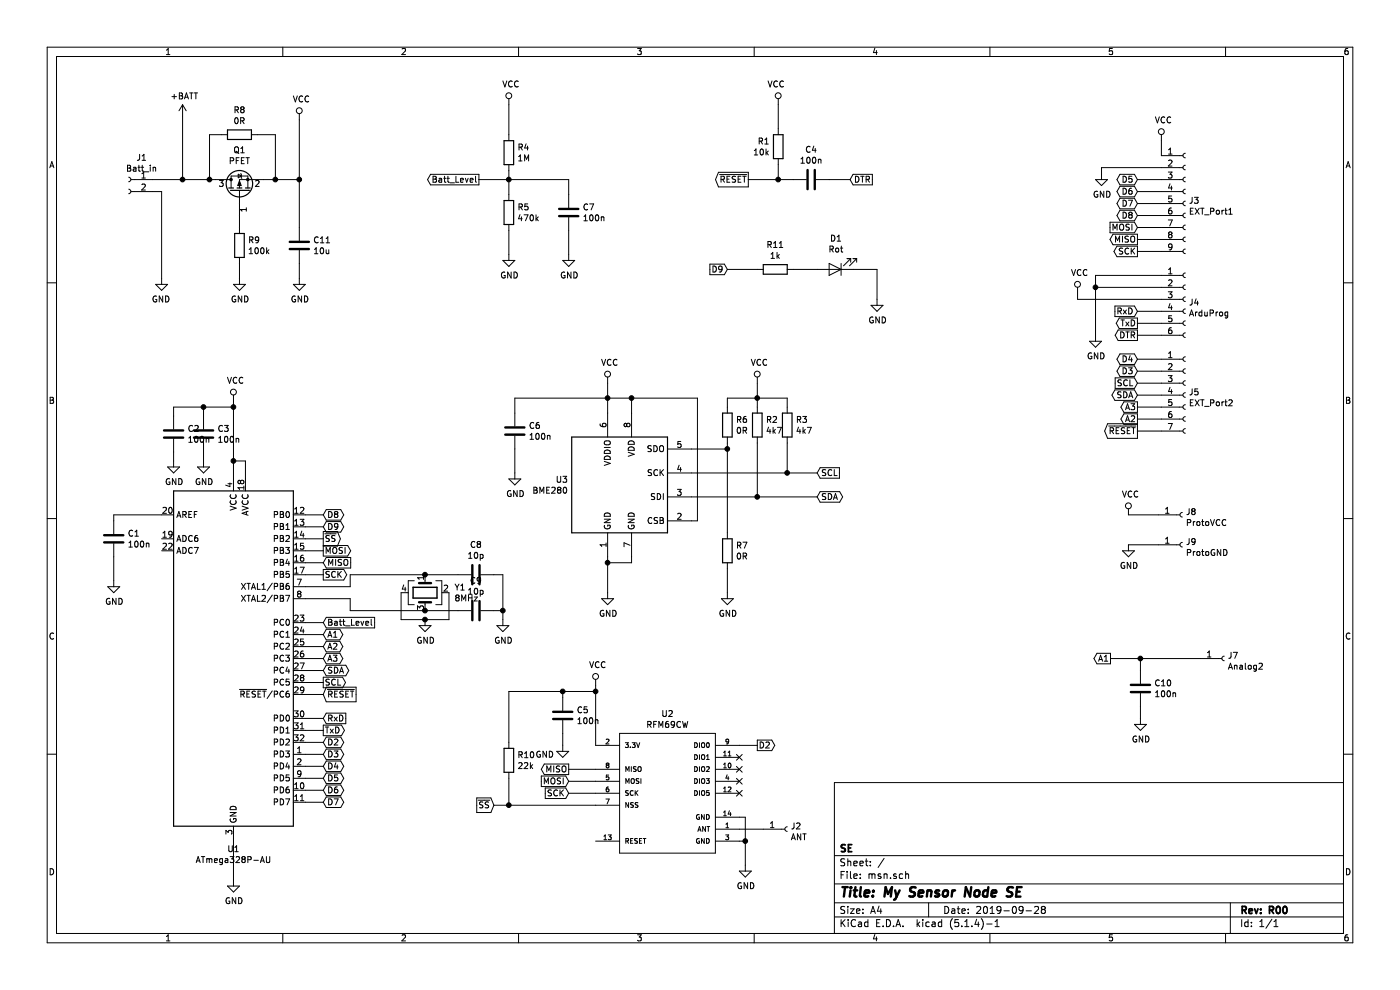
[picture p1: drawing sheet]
EESchema Schematic File Version 4
LIBS:msn-cache
EELAYER 30 0
EELAYER END
$Descr A4 11693 8268
encoding utf-8
Sheet 1 1
Title "My Sensor Node SE"
Date "2019-09-28"
Rev "R00"
Comp "SE"
Comment1 ""
Comment2 ""
Comment3 ""
Comment4 ""
$EndDescr
$Comp
L MCU_Microchip_ATmega:ATmega328P-AU U1
U 1 1
P 1950 5500
F 0 "U1" H 1950 3911 50  0000 C CNN
F 1 "ATmega328P-AU" H 1950 3820 50  0000 C CNN
F 2 "Package_QFP:LQFP-32_7x7mm_P0.8mm" H 1950 5500 50  0001 C CIN
F 3 "http://ww1.microchip.com/downloads/en/DeviceDoc/ATmega328_P%20AVR%20MCU%20with%20picoPower%20Technology%20Data%20Sheet%2040001984A.pdf" H 1950 5500 50  0001 C CNN
	1    1950 5500
	1    0    0    -1  
$EndComp
$Comp
L Sensor:BME280 U3
U 1 1
P 5175 4050
F 0 "U3" H 4746 4096 50  0000 R CNN
F 1 "BME280" H 4746 4005 50  0000 R CNN
F 2 "Package_LGA:Bosch_LGA-8_2.5x2.5mm_P0.65mm_ClockwisePinNumbering" H 6675 3600 50  0001 C CNN
F 3 "https://ae-bst.resource.bosch.com/media/_tech/media/datasheets/BST-BME280-DS002.pdf" H 5175 3850 50  0001 C CNN
	1    5175 4050
	1    0    0    -1  
$EndComp
$Comp
L SparkFun-RF2:RFM69CW U2
U 1 1
P 5575 6625
F 0 "U2" H 5575 7290 50  0000 C CNN
F 1 "RFM69CW" H 5575 7199 50  0000 C CNN
F 2 "RFM:RFM69CW-XXXS2" H 5605 6775 20  0001 C CNN
F 3 "" H 5575 6625 50  0001 C CNN
	1    5575 6625
	1    0    0    -1  
$EndComp
$Comp
L Device:C C1
U 1 1
P 950 4500
F 0 "C1" H 1065 4546 50  0000 L CNN
F 1 "100n" H 1065 4455 50  0000 L CNN
F 2 "Capacitor_SMD:C_0805_2012Metric" H 988 4350 50  0001 C CNN
F 3 "~" H 950 4500 50  0001 C CNN
	1    950  4500
	1    0    0    -1  
$EndComp
$Comp
L Device:C C2
U 1 1
P 1450 3625
F 0 "C2" H 1565 3671 50  0000 L CNN
F 1 "100n" H 1565 3580 50  0000 L CNN
F 2 "Capacitor_SMD:C_0805_2012Metric" H 1488 3475 50  0001 C CNN
F 3 "~" H 1450 3625 50  0001 C CNN
	1    1450 3625
	1    0    0    -1  
$EndComp
$Comp
L Device:C C3
U 1 1
P 1700 3625
F 0 "C3" H 1815 3671 50  0000 L CNN
F 1 "100n" H 1815 3580 50  0000 L CNN
F 2 "Capacitor_SMD:C_0805_2012Metric" H 1738 3475 50  0001 C CNN
F 3 "~" H 1700 3625 50  0001 C CNN
	1    1700 3625
	1    0    0    -1  
$EndComp
$Comp
L Device:C C5
U 1 1
P 4700 5975
F 0 "C5" H 4815 6021 50  0000 L CNN
F 1 "100n" H 4815 5930 50  0000 L CNN
F 2 "Capacitor_SMD:C_0805_2012Metric" H 4738 5825 50  0001 C CNN
F 3 "~" H 4700 5975 50  0001 C CNN
	1    4700 5975
	1    0    0    -1  
$EndComp
$Comp
L Device:C C6
U 1 1
P 4300 3600
F 0 "C6" H 4415 3646 50  0000 L CNN
F 1 "100n" H 4415 3555 50  0000 L CNN
F 2 "Capacitor_SMD:C_0805_2012Metric" H 4338 3450 50  0001 C CNN
F 3 "~" H 4300 3600 50  0001 C CNN
	1    4300 3600
	1    0    0    -1  
$EndComp
$Comp
L Device:R R2
U 1 1
P 6325 3550
F 0 "R2" H 6395 3596 50  0000 L CNN
F 1 "4k7" H 6395 3505 50  0000 L CNN
F 2 "Resistor_SMD:R_0805_2012Metric" V 6255 3550 50  0001 C CNN
F 3 "~" H 6325 3550 50  0001 C CNN
	1    6325 3550
	1    0    0    -1  
$EndComp
$Comp
L Device:R R3
U 1 1
P 6575 3550
F 0 "R3" H 6645 3596 50  0000 L CNN
F 1 "4k7" H 6645 3505 50  0000 L CNN
F 2 "Resistor_SMD:R_0805_2012Metric" V 6505 3550 50  0001 C CNN
F 3 "~" H 6575 3550 50  0001 C CNN
	1    6575 3550
	1    0    0    -1  
$EndComp
$Comp
L Device:R R4
U 1 1
P 4250 1275
F 0 "R4" H 4320 1321 50  0000 L CNN
F 1 "1M" H 4320 1230 50  0000 L CNN
F 2 "Resistor_SMD:R_0805_2012Metric" V 4180 1275 50  0001 C CNN
F 3 "~" H 4250 1275 50  0001 C CNN
	1    4250 1275
	1    0    0    -1  
$EndComp
$Comp
L Device:R R5
U 1 1
P 4250 1775
F 0 "R5" H 4320 1821 50  0000 L CNN
F 1 "470k" H 4320 1730 50  0000 L CNN
F 2 "Resistor_SMD:R_0805_2012Metric" V 4180 1775 50  0001 C CNN
F 3 "~" H 4250 1775 50  0001 C CNN
	1    4250 1775
	1    0    0    -1  
$EndComp
$Comp
L Device:C C7
U 1 1
P 4750 1775
F 0 "C7" H 4865 1821 50  0000 L CNN
F 1 "100n" H 4865 1730 50  0000 L CNN
F 2 "Capacitor_SMD:C_0805_2012Metric" H 4788 1625 50  0001 C CNN
F 3 "~" H 4750 1775 50  0001 C CNN
	1    4750 1775
	1    0    0    -1  
$EndComp
$Comp
L power:GND #PWR012
U 1 1
P 4250 2125
F 0 "#PWR012" H 4250 1875 50  0001 C CNN
F 1 "GND" H 4255 1952 50  0000 C CNN
F 2 "" H 4250 2125 50  0001 C CNN
F 3 "" H 4250 2125 50  0001 C CNN
	1    4250 2125
	1    0    0    -1  
$EndComp
$Comp
L power:GND #PWR08
U 1 1
P 6225 7225
F 0 "#PWR08" H 6225 6975 50  0001 C CNN
F 1 "GND" H 6230 7052 50  0000 C CNN
F 2 "" H 6225 7225 50  0001 C CNN
F 3 "" H 6225 7225 50  0001 C CNN
	1    6225 7225
	1    0    0    -1  
$EndComp
$Comp
L power:GND #PWR07
U 1 1
P 5075 4950
F 0 "#PWR07" H 5075 4700 50  0001 C CNN
F 1 "GND" H 5080 4777 50  0000 C CNN
F 2 "" H 5075 4950 50  0001 C CNN
F 3 "" H 5075 4950 50  0001 C CNN
	1    5075 4950
	1    0    0    -1  
$EndComp
$Comp
L power:GND #PWR02
U 1 1
P 1950 7350
F 0 "#PWR02" H 1950 7100 50  0001 C CNN
F 1 "GND" H 1955 7177 50  0000 C CNN
F 2 "" H 1950 7350 50  0001 C CNN
F 3 "" H 1950 7350 50  0001 C CNN
	1    1950 7350
	1    0    0    -1  
$EndComp
Wire Wire Line
	4250 875  4250 1125
Wire Wire Line
	4250 1425 4250 1500
Wire Wire Line
	4250 1925 4250 2125
Wire Wire Line
	4250 1500 4750 1500
Wire Wire Line
	4750 1500 4750 1625
Connection ~ 4250 1500
Wire Wire Line
	4250 1500 4250 1625
$Comp
L power:GND #PWR015
U 1 1
P 4750 2125
F 0 "#PWR015" H 4750 1875 50  0001 C CNN
F 1 "GND" H 4755 1952 50  0000 C CNN
F 2 "" H 4750 2125 50  0001 C CNN
F 3 "" H 4750 2125 50  0001 C CNN
	1    4750 2125
	1    0    0    -1  
$EndComp
Wire Wire Line
	4750 1925 4750 2125
$Comp
L power:GND #PWR03
U 1 1
P 4700 6225
F 0 "#PWR03" H 4700 5975 50  0001 C CNN
F 1 "GND" H 4550 6150 50  0000 C CNN
F 2 "" H 4700 6225 50  0001 C CNN
F 3 "" H 4700 6225 50  0001 C CNN
	1    4700 6225
	1    0    0    -1  
$EndComp
Wire Wire Line
	4700 6125 4700 6225
Wire Wire Line
	4975 5725 4975 5775
Wire Wire Line
	4700 5775 4700 5825
Connection ~ 4975 5775
Wire Wire Line
	4975 5775 4975 6225
Wire Wire Line
	6225 7225 6225 7025
Wire Wire Line
	6225 6825 6175 6825
Wire Wire Line
	6175 7025 6225 7025
Connection ~ 6225 7025
Wire Wire Line
	6225 7025 6225 6825
Wire Wire Line
	4975 5775 4700 5775
$Comp
L power:GND #PWR04
U 1 1
P 4300 3950
F 0 "#PWR04" H 4300 3700 50  0001 C CNN
F 1 "GND" H 4305 3777 50  0000 C CNN
F 2 "" H 4300 3950 50  0001 C CNN
F 3 "" H 4300 3950 50  0001 C CNN
	1    4300 3950
	1    0    0    -1  
$EndComp
Wire Wire Line
	5075 3200 5075 3325
Wire Wire Line
	4300 3325 4300 3450
Connection ~ 5075 3325
Wire Wire Line
	5075 3325 5075 3450
Wire Wire Line
	4300 3750 4300 3950
Wire Wire Line
	5075 4950 5075 4700
Wire Wire Line
	5075 4700 5275 4700
Wire Wire Line
	5275 4700 5275 4650
Connection ~ 5075 4700
Wire Wire Line
	5075 4700 5075 4650
Wire Wire Line
	5275 3450 5275 3325
Wire Wire Line
	5275 3325 5075 3325
$Comp
L Device:R R7
U 1 1
P 6075 4600
F 0 "R7" H 6145 4646 50  0000 L CNN
F 1 "0R" H 6145 4555 50  0000 L CNN
F 2 "Resistor_SMD:R_0805_2012Metric" V 6005 4600 50  0001 C CNN
F 3 "~" H 6075 4600 50  0001 C CNN
	1    6075 4600
	1    0    0    -1  
$EndComp
$Comp
L power:GND #PWR09
U 1 1
P 6075 4950
F 0 "#PWR09" H 6075 4700 50  0001 C CNN
F 1 "GND" H 6080 4777 50  0000 C CNN
F 2 "" H 6075 4950 50  0001 C CNN
F 3 "" H 6075 4950 50  0001 C CNN
	1    6075 4950
	1    0    0    -1  
$EndComp
Wire Wire Line
	6575 3325 6575 3400
Wire Wire Line
	5775 4150 6325 4150
Wire Wire Line
	5775 3950 6575 3950
Wire Wire Line
	5775 3750 6075 3750
Wire Wire Line
	6075 3750 6075 4450
Wire Wire Line
	6075 4750 6075 4950
$Comp
L Device:R R6
U 1 1
P 6075 3550
F 0 "R6" H 6145 3596 50  0000 L CNN
F 1 "0R" H 6145 3505 50  0000 L CNN
F 2 "Resistor_SMD:R_0805_2012Metric" V 6005 3550 50  0001 C CNN
F 3 "~" H 6075 3550 50  0001 C CNN
	1    6075 3550
	1    0    0    -1  
$EndComp
Wire Wire Line
	6325 3200 6325 3325
Wire Wire Line
	6075 3400 6075 3325
Wire Wire Line
	6075 3325 6325 3325
Connection ~ 6325 3325
Wire Wire Line
	6325 3325 6325 3400
Wire Wire Line
	6325 3325 6575 3325
Wire Wire Line
	6325 3700 6325 4150
Wire Wire Line
	6575 3700 6575 3950
Wire Wire Line
	6075 3750 6075 3700
Connection ~ 6075 3750
Wire Wire Line
	5775 4350 5825 4350
Wire Wire Line
	5825 4350 5825 3325
Wire Wire Line
	5825 3325 5275 3325
Connection ~ 5275 3325
Wire Wire Line
	4300 3325 5075 3325
$Comp
L power:GND #PWR018
U 1 1
P 1700 3850
F 0 "#PWR018" H 1700 3600 50  0001 C CNN
F 1 "GND" H 1705 3677 50  0000 C CNN
F 2 "" H 1700 3850 50  0001 C CNN
F 3 "" H 1700 3850 50  0001 C CNN
	1    1700 3850
	1    0    0    -1  
$EndComp
Wire Wire Line
	1950 3350 1950 3400
Wire Wire Line
	1950 3400 1700 3400
Wire Wire Line
	1700 3400 1700 3475
Connection ~ 1950 3400
Wire Wire Line
	1950 3400 1950 3850
Wire Wire Line
	1700 3400 1450 3400
Wire Wire Line
	1450 3400 1450 3475
Connection ~ 1700 3400
Wire Wire Line
	1950 3850 2050 3850
Wire Wire Line
	2050 3850 2050 4000
Connection ~ 1950 3850
Wire Wire Line
	1950 3850 1950 4000
Wire Wire Line
	1700 3775 1700 3850
$Comp
L power:GND #PWR017
U 1 1
P 1450 3850
F 0 "#PWR017" H 1450 3600 50  0001 C CNN
F 1 "GND" H 1455 3677 50  0000 C CNN
F 2 "" H 1450 3850 50  0001 C CNN
F 3 "" H 1450 3850 50  0001 C CNN
	1    1450 3850
	1    0    0    -1  
$EndComp
Wire Wire Line
	1450 3775 1450 3850
$Comp
L power:GND #PWR016
U 1 1
P 950 4850
F 0 "#PWR016" H 950 4600 50  0001 C CNN
F 1 "GND" H 955 4677 50  0000 C CNN
F 2 "" H 950 4850 50  0001 C CNN
F 3 "" H 950 4850 50  0001 C CNN
	1    950  4850
	1    0    0    -1  
$EndComp
Wire Wire Line
	1350 4300 950  4300
Wire Wire Line
	950  4300 950  4350
Wire Wire Line
	950  4650 950  4850
Wire Wire Line
	1950 7000 1950 7350
Text GLabel 2700 5800 2    50   Input ~ 0
~RESET
Wire Wire Line
	2550 5800 2700 5800
Text GLabel 4000 1500 0    50   Output ~ 0
Batt_Level
Wire Wire Line
	4000 1500 4250 1500
Text GLabel 6825 3950 2    50   Input ~ 0
SCL
Text GLabel 6825 4150 2    50   BiDi ~ 0
SDA
Wire Wire Line
	6575 3950 6825 3950
Connection ~ 6575 3950
Wire Wire Line
	6325 4150 6825 4150
Connection ~ 6325 4150
$Comp
L Transistor_FET:IRLML6402 Q1
U 1 1
P 2000 1600
F 0 "Q1" V 2343 1600 50  0000 C CNN
F 1 "PFET" V 2252 1600 50  0000 C CNN
F 2 "Package_TO_SOT_SMD:SOT-23" H 2200 1525 50  0001 L CIN
F 3 "https://www.infineon.com/dgdl/irlml6402pbf.pdf?fileId=5546d462533600a401535668d5c2263c" H 2000 1600 50  0001 L CNN
	1    2000 1600
	0    -1   -1   0   
$EndComp
$Comp
L Device:R R8
U 1 1
P 2000 1125
F 0 "R8" V 1793 1125 50  0000 C CNN
F 1 "0R" V 1884 1125 50  0000 C CNN
F 2 "Resistor_SMD:R_0805_2012Metric" V 1930 1125 50  0001 C CNN
F 3 "~" H 2000 1125 50  0001 C CNN
	1    2000 1125
	0    1    1    0   
$EndComp
$Comp
L Device:R R9
U 1 1
P 2000 2050
F 0 "R9" H 2070 2096 50  0000 L CNN
F 1 "100k" H 2070 2005 50  0000 L CNN
F 2 "Resistor_SMD:R_0805_2012Metric" V 1930 2050 50  0001 C CNN
F 3 "~" H 2000 2050 50  0001 C CNN
	1    2000 2050
	1    0    0    -1  
$EndComp
$Comp
L power:+BATT #PWR01
U 1 1
P 1525 975
F 0 "#PWR01" H 1525 825 50  0001 C CNN
F 1 "+BATT" H 1540 1148 50  0000 C CNN
F 2 "" H 1525 975 50  0001 C CNN
F 3 "" H 1525 975 50  0001 C CNN
	1    1525 975 
	1    0    0    -1  
$EndComp
$Comp
L power:GND #PWR05
U 1 1
P 2000 2325
F 0 "#PWR05" H 2000 2075 50  0001 C CNN
F 1 "GND" H 2005 2152 50  0000 C CNN
F 2 "" H 2000 2325 50  0001 C CNN
F 3 "" H 2000 2325 50  0001 C CNN
	1    2000 2325
	1    0    0    -1  
$EndComp
$Comp
L power:VCC #PWR010
U 1 1
P 2500 1000
F 0 "#PWR010" H 2500 850 50  0001 C CNN
F 1 "VCC" H 2517 1173 50  0000 C CNN
F 2 "" H 2500 1000 50  0001 C CNN
F 3 "" H 2500 1000 50  0001 C CNN
	1    2500 1000
	1    0    0    -1  
$EndComp
Wire Wire Line
	1525 1500 1750 1500
Wire Wire Line
	1850 1125 1750 1125
Wire Wire Line
	1750 1125 1750 1500
Connection ~ 1750 1500
Wire Wire Line
	1750 1500 1800 1500
Wire Wire Line
	2200 1500 2300 1500
Wire Wire Line
	2150 1125 2300 1125
Wire Wire Line
	2300 1125 2300 1500
Connection ~ 2300 1500
Wire Wire Line
	2300 1500 2500 1500
Wire Wire Line
	2000 1800 2000 1900
Wire Wire Line
	2000 2200 2000 2325
$Comp
L power:VCC #PWR020
U 1 1
P 4250 875
F 0 "#PWR020" H 4250 725 50  0001 C CNN
F 1 "VCC" H 4267 1048 50  0000 C CNN
F 2 "" H 4250 875 50  0001 C CNN
F 3 "" H 4250 875 50  0001 C CNN
	1    4250 875 
	1    0    0    -1  
$EndComp
$Comp
L power:VCC #PWR019
U 1 1
P 6325 3200
F 0 "#PWR019" H 6325 3050 50  0001 C CNN
F 1 "VCC" H 6342 3373 50  0000 C CNN
F 2 "" H 6325 3200 50  0001 C CNN
F 3 "" H 6325 3200 50  0001 C CNN
	1    6325 3200
	1    0    0    -1  
$EndComp
$Comp
L power:VCC #PWR013
U 1 1
P 5075 3200
F 0 "#PWR013" H 5075 3050 50  0001 C CNN
F 1 "VCC" H 5092 3373 50  0000 C CNN
F 2 "" H 5075 3200 50  0001 C CNN
F 3 "" H 5075 3200 50  0001 C CNN
	1    5075 3200
	1    0    0    -1  
$EndComp
$Comp
L power:VCC #PWR011
U 1 1
P 4975 5725
F 0 "#PWR011" H 4975 5575 50  0001 C CNN
F 1 "VCC" H 4992 5898 50  0000 C CNN
F 2 "" H 4975 5725 50  0001 C CNN
F 3 "" H 4975 5725 50  0001 C CNN
	1    4975 5725
	1    0    0    -1  
$EndComp
$Comp
L power:VCC #PWR06
U 1 1
P 1950 3350
F 0 "#PWR06" H 1950 3200 50  0001 C CNN
F 1 "VCC" H 1967 3523 50  0000 C CNN
F 2 "" H 1950 3350 50  0001 C CNN
F 3 "" H 1950 3350 50  0001 C CNN
	1    1950 3350
	1    0    0    -1  
$EndComp
Wire Wire Line
	1525 975  1525 1500
Wire Wire Line
	2500 1000 2500 1500
$Comp
L Device:C C9
U 1 1
P 3975 5100
F 0 "C9" V 3723 5100 50  0000 C CNN
F 1 "10p" V 3814 5100 50  0000 C CNN
F 2 "Capacitor_SMD:C_0805_2012Metric" H 4013 4950 50  0001 C CNN
F 3 "~" H 3975 5100 50  0001 C CNN
	1    3975 5100
	0    1    1    0   
$EndComp
$Comp
L Device:C C8
U 1 1
P 3975 4800
F 0 "C8" V 3723 4800 50  0000 C CNN
F 1 "10p" V 3814 4800 50  0000 C CNN
F 2 "Capacitor_SMD:C_0805_2012Metric" H 4013 4650 50  0001 C CNN
F 3 "~" H 3975 4800 50  0001 C CNN
	1    3975 4800
	0    1    1    0   
$EndComp
Wire Wire Line
	2550 4900 2925 4900
Wire Wire Line
	2925 4900 2925 4800
Wire Wire Line
	2550 5000 2925 5000
Wire Wire Line
	2925 5000 2925 5100
Wire Wire Line
	4125 4800 4200 4800
Wire Wire Line
	4200 4800 4200 5100
Wire Wire Line
	4200 5100 4125 5100
$Comp
L power:GND #PWR023
U 1 1
P 4200 5175
F 0 "#PWR023" H 4200 4925 50  0001 C CNN
F 1 "GND" H 4205 5002 50  0000 C CNN
F 2 "" H 4200 5175 50  0001 C CNN
F 3 "" H 4200 5175 50  0001 C CNN
	1    4200 5175
	1    0    0    -1  
$EndComp
Wire Wire Line
	4200 5175 4200 5100
Connection ~ 4200 5100
Text GLabel 2700 4500 2    50   Output ~ 0
~SS
Text GLabel 2700 4600 2    50   Output ~ 0
MOSI
Text GLabel 2700 4700 2    50   Input ~ 0
MISO
Text GLabel 2700 4800 2    50   Output ~ 0
SCK
Text GLabel 2700 6200 2    50   BiDi ~ 0
D2
Text GLabel 2700 6300 2    50   BiDi ~ 0
D3
Text GLabel 2700 6400 2    50   BiDi ~ 0
D4
Text GLabel 2700 6600 2    50   BiDi ~ 0
D6
Text GLabel 2700 6500 2    50   BiDi ~ 0
D5
Text GLabel 2700 6700 2    50   BiDi ~ 0
D7
Text GLabel 2700 4300 2    50   BiDi ~ 0
D8
Text GLabel 2700 4400 2    50   BiDi ~ 0
D9
Text GLabel 2700 5300 2    50   BiDi ~ 0
A1
Text GLabel 2700 5400 2    50   BiDi ~ 0
A2
Text GLabel 2700 5500 2    50   BiDi ~ 0
A3
Text GLabel 2700 5700 2    50   Output ~ 0
SCL
Text GLabel 2700 5600 2    50   BiDi ~ 0
SDA
Wire Wire Line
	2550 4300 2700 4300
Wire Wire Line
	2550 4400 2700 4400
Wire Wire Line
	2550 4500 2700 4500
Wire Wire Line
	2550 4600 2700 4600
Wire Wire Line
	2550 4700 2700 4700
Wire Wire Line
	2550 4800 2700 4800
Wire Wire Line
	2550 5200 2700 5200
Wire Wire Line
	2550 5300 2700 5300
Wire Wire Line
	2550 5400 2700 5400
Wire Wire Line
	2550 5500 2700 5500
Wire Wire Line
	2550 5600 2700 5600
Wire Wire Line
	2550 5700 2700 5700
Wire Wire Line
	2550 6200 2700 6200
Wire Wire Line
	2550 6300 2700 6300
Wire Wire Line
	2550 6400 2700 6400
Wire Wire Line
	2550 6500 2700 6500
Wire Wire Line
	2550 6700 2700 6700
Wire Wire Line
	2550 6600 2700 6600
Text GLabel 2700 6000 2    50   Input ~ 0
RxD
Text GLabel 2700 6100 2    50   Output ~ 0
TxD
Wire Wire Line
	2550 6000 2700 6000
Wire Wire Line
	2550 6100 2700 6100
Text GLabel 4125 6725 0    50   Input ~ 0
~SS
Text GLabel 4750 6625 0    50   Input ~ 0
SCK
Text GLabel 4750 6525 0    50   Input ~ 0
MOSI
Text GLabel 4750 6425 0    50   Output ~ 0
MISO
Wire Wire Line
	4750 6425 4975 6425
Wire Wire Line
	4750 6525 4975 6525
Text GLabel 6325 6225 2    50   Output ~ 0
D2
Wire Wire Line
	6175 6225 6325 6225
NoConn ~ 6175 6325
NoConn ~ 6175 6425
NoConn ~ 6175 6625
NoConn ~ 6175 6525
$Comp
L power:VCC #PWR022
U 1 1
P 6500 875
F 0 "#PWR022" H 6500 725 50  0001 C CNN
F 1 "VCC" H 6517 1048 50  0000 C CNN
F 2 "" H 6500 875 50  0001 C CNN
F 3 "" H 6500 875 50  0001 C CNN
	1    6500 875 
	-1   0    0    -1  
$EndComp
Connection ~ 6500 1500
Wire Wire Line
	6500 1500 6250 1500
Text GLabel 6250 1500 0    50   Output ~ 0
~RESET
Wire Wire Line
	6500 875  6500 1075
Wire Wire Line
	6500 1500 6500 1375
Wire Wire Line
	6625 1500 6500 1500
$Comp
L Device:C C4
U 1 1
P 6775 1500
F 0 "C4" V 6523 1500 50  0000 C CNN
F 1 "100n" V 6614 1500 50  0000 C CNN
F 2 "Capacitor_SMD:C_0805_2012Metric" H 6813 1350 50  0001 C CNN
F 3 "~" H 6775 1500 50  0001 C CNN
	1    6775 1500
	0    -1   1    0   
$EndComp
$Comp
L Device:R R1
U 1 1
P 6500 1225
F 0 "R1" H 6570 1271 50  0000 L CNN
F 1 "10k" H 6570 1180 50  0000 L CNN
F 2 "Resistor_SMD:R_0805_2012Metric" V 6430 1225 50  0001 C CNN
F 3 "~" H 6500 1225 50  0001 C CNN
	1    6500 1225
	-1   0    0    -1  
$EndComp
Wire Wire Line
	7100 1500 6925 1500
Text GLabel 7100 1500 2    50   Input ~ 0
DTR
Text GLabel 2700 5200 2    50   Input ~ 0
Batt_Level
$Comp
L Device:Crystal_GND24 Y1
U 1 1
P 3550 4950
F 0 "Y1" V 3504 5194 50  0000 L CNN
F 1 "8MHz" V 3595 5194 50  0000 L CNN
F 2 "Crystals:Crystal_SMD_EuroQuartz_MQ-4pin_7.0x5.0mm" H 3550 4950 50  0001 C CNN
F 3 "~" H 3550 4950 50  0001 C CNN
	1    3550 4950
	0    1    1    0   
$EndComp
Connection ~ 3550 4800
Connection ~ 3550 5100
Wire Wire Line
	2925 4800 3550 4800
Wire Wire Line
	2925 5100 3550 5100
$Comp
L power:GND #PWR025
U 1 1
P 3550 5175
F 0 "#PWR025" H 3550 4925 50  0001 C CNN
F 1 "GND" H 3555 5002 50  0000 C CNN
F 2 "" H 3550 5175 50  0001 C CNN
F 3 "" H 3550 5175 50  0001 C CNN
	1    3550 5175
	1    0    0    -1  
$EndComp
Wire Wire Line
	3550 4800 3825 4800
Wire Wire Line
	3550 5100 3825 5100
Wire Wire Line
	3350 4950 3350 5175
Wire Wire Line
	3350 5175 3550 5175
Wire Wire Line
	3550 5175 3750 5175
Wire Wire Line
	3750 5175 3750 4950
Connection ~ 3550 5175
$Comp
L Connector:Conn_01x01_Female J2
U 1 1
P 6575 6925
F 0 "J2" H 6603 6951 50  0000 L CNN
F 1 "ANT" H 6603 6860 50  0000 L CNN
F 2 "Pin_Headers:Pin_Header_Straight_1x01_Pitch2.54mm" H 6575 6925 50  0001 C CNN
F 3 "~" H 6575 6925 50  0001 C CNN
	1    6575 6925
	1    0    0    -1  
$EndComp
Wire Wire Line
	6175 6925 6375 6925
$Comp
L Connector:Conn_01x09_Female J3
U 1 1
P 9900 1700
F 0 "J3" H 9928 1726 50  0000 L CNN
F 1 "EXT_Port1" H 9928 1635 50  0000 L CNN
F 2 "Connector_PinHeader_2.54mm:PinHeader_1x09_P2.54mm_Vertical" H 9900 1700 50  0001 C CNN
F 3 "~" H 9900 1700 50  0001 C CNN
	1    9900 1700
	1    0    0    -1  
$EndComp
Text GLabel 9500 2100 0    50   Output ~ 0
SCK
Text GLabel 9500 2000 0    50   Output ~ 0
MISO
Text GLabel 9500 1900 0    50   Input ~ 0
MOSI
Text GLabel 9500 1700 0    50   BiDi ~ 0
D7
Text GLabel 9500 1600 0    50   BiDi ~ 0
D6
Text GLabel 9500 1500 0    50   BiDi ~ 0
D5
Text GLabel 9500 3000 0    50   BiDi ~ 0
D4
Text GLabel 9500 3300 0    50   BiDi ~ 0
SDA
Text GLabel 9500 3200 0    50   Input ~ 0
SCL
Text GLabel 9500 2600 0    50   Input ~ 0
RxD
Text GLabel 9500 2700 0    50   Output ~ 0
TxD
Wire Wire Line
	9500 1900 9700 1900
Wire Wire Line
	9500 2000 9700 2000
Wire Wire Line
	9500 2100 9700 2100
Wire Wire Line
	9500 3300 9700 3300
Text GLabel 9500 1800 0    50   BiDi ~ 0
D8
Wire Wire Line
	9500 1500 9700 1500
Wire Wire Line
	9500 1600 9700 1600
Wire Wire Line
	9500 1700 9700 1700
Wire Wire Line
	9500 1800 9700 1800
Text GLabel 9500 3100 0    50   BiDi ~ 0
D3
Wire Wire Line
	9500 3000 9700 3000
Wire Wire Line
	9500 3100 9700 3100
$Comp
L power:VCC #PWR026
U 1 1
P 9700 1175
F 0 "#PWR026" H 9700 1025 50  0001 C CNN
F 1 "VCC" H 9717 1348 50  0000 C CNN
F 2 "" H 9700 1175 50  0001 C CNN
F 3 "" H 9700 1175 50  0001 C CNN
	1    9700 1175
	1    0    0    -1  
$EndComp
$Comp
L power:GND #PWR024
U 1 1
P 9200 1450
F 0 "#PWR024" H 9200 1200 50  0001 C CNN
F 1 "GND" H 9205 1277 50  0000 C CNN
F 2 "" H 9200 1450 50  0001 C CNN
F 3 "" H 9200 1450 50  0001 C CNN
	1    9200 1450
	1    0    0    -1  
$EndComp
Wire Wire Line
	9700 1300 9700 1175
$Comp
L power:GND #PWR021
U 1 1
P 9150 2800
F 0 "#PWR021" H 9150 2550 50  0001 C CNN
F 1 "GND" H 9155 2627 50  0000 C CNN
F 2 "" H 9150 2800 50  0001 C CNN
F 3 "" H 9150 2800 50  0001 C CNN
	1    9150 2800
	1    0    0    -1  
$EndComp
Text GLabel 9500 2800 0    50   Output ~ 0
DTR
Wire Wire Line
	9700 1400 9200 1400
Wire Wire Line
	9200 1400 9200 1450
$Comp
L Connector:Conn_01x02_Female J1
U 1 1
P 1075 1500
F 0 "J1" H 967 1685 50  0000 C CNN
F 1 "Batt_in" H 967 1594 50  0000 C CNN
F 2 "Pin_Headers:Pin_Header_Straight_1x02_Pitch2.54mm" H 1075 1500 50  0001 C CNN
F 3 "~" H 1075 1500 50  0001 C CNN
	1    1075 1500
	-1   0    0    -1  
$EndComp
$Comp
L power:GND #PWR014
U 1 1
P 1350 2325
F 0 "#PWR014" H 1350 2075 50  0001 C CNN
F 1 "GND" H 1355 2152 50  0000 C CNN
F 2 "" H 1350 2325 50  0001 C CNN
F 3 "" H 1350 2325 50  0001 C CNN
	1    1350 2325
	-1   0    0    -1  
$EndComp
Wire Wire Line
	1275 1500 1525 1500
Connection ~ 1525 1500
Wire Wire Line
	1275 1600 1350 1600
Wire Wire Line
	1350 1600 1350 2325
Text GLabel 9500 3600 0    50   Output ~ 0
~RESET
$Comp
L power:VCC #PWR027
U 1 1
P 9000 2450
F 0 "#PWR027" H 9000 2300 50  0001 C CNN
F 1 "VCC" H 9017 2623 50  0000 C CNN
F 2 "" H 9000 2450 50  0001 C CNN
F 3 "" H 9000 2450 50  0001 C CNN
	1    9000 2450
	1    0    0    -1  
$EndComp
Wire Wire Line
	9500 2800 9700 2800
Wire Wire Line
	9500 2700 9700 2700
Wire Wire Line
	9500 2600 9700 2600
Wire Wire Line
	9700 2500 9000 2500
Wire Wire Line
	9000 2500 9000 2450
Wire Wire Line
	9150 2400 9700 2400
Wire Wire Line
	9150 2400 9150 2800
Wire Wire Line
	9500 3200 9700 3200
$Comp
L Connector:Conn_01x01_Female J7
U 1 1
P 10225 5500
F 0 "J7" H 10253 5526 50  0000 L CNN
F 1 "Analog2" H 10253 5435 50  0000 L CNN
F 2 "Connector_PinHeader_2.54mm:PinHeader_1x01_P2.54mm_Vertical" H 10225 5500 50  0001 C CNN
F 3 "~" H 10225 5500 50  0001 C CNN
	1    10225 5500
	1    0    0    -1  
$EndComp
Text GLabel 9275 5500 0    50   Output ~ 0
A1
$Comp
L Connector:Conn_01x01_Female J8
U 1 1
P 9875 4300
F 0 "J8" H 9903 4326 50  0000 L CNN
F 1 "ProtoVCC" H 9903 4235 50  0000 L CNN
F 2 "Connector_PinHeader_2.54mm:PinHeader_1x01_P2.54mm_Vertical" H 9875 4300 50  0001 C CNN
F 3 "~" H 9875 4300 50  0001 C CNN
	1    9875 4300
	1    0    0    -1  
$EndComp
$Comp
L Connector:Conn_01x01_Female J9
U 1 1
P 9875 4550
F 0 "J9" H 9903 4576 50  0000 L CNN
F 1 "ProtoGND" H 9903 4485 50  0000 L CNN
F 2 "Connector_PinHeader_2.54mm:PinHeader_1x01_P2.54mm_Vertical" H 9875 4550 50  0001 C CNN
F 3 "~" H 9875 4550 50  0001 C CNN
	1    9875 4550
	1    0    0    -1  
$EndComp
$Comp
L power:GND #PWR030
U 1 1
P 9425 4550
F 0 "#PWR030" H 9425 4300 50  0001 C CNN
F 1 "GND" H 9430 4377 50  0000 C CNN
F 2 "" H 9425 4550 50  0001 C CNN
F 3 "" H 9425 4550 50  0001 C CNN
	1    9425 4550
	1    0    0    -1  
$EndComp
$Comp
L power:VCC #PWR029
U 1 1
P 9425 4300
F 0 "#PWR029" H 9425 4150 50  0001 C CNN
F 1 "VCC" H 9442 4473 50  0000 C CNN
F 2 "" H 9425 4300 50  0001 C CNN
F 3 "" H 9425 4300 50  0001 C CNN
	1    9425 4300
	1    0    0    -1  
$EndComp
Wire Wire Line
	9425 4300 9675 4300
Wire Wire Line
	9425 4550 9675 4550
$Comp
L Device:C C10
U 1 1
P 9525 5750
F 0 "C10" H 9640 5796 50  0000 L CNN
F 1 "100n" H 9640 5705 50  0000 L CNN
F 2 "Capacitor_SMD:C_0805_2012Metric" H 9563 5600 50  0001 C CNN
F 3 "~" H 9525 5750 50  0001 C CNN
	1    9525 5750
	1    0    0    -1  
$EndComp
$Comp
L power:GND #PWR031
U 1 1
P 9525 6000
F 0 "#PWR031" H 9525 5750 50  0001 C CNN
F 1 "GND" H 9530 5827 50  0000 C CNN
F 2 "" H 9525 6000 50  0001 C CNN
F 3 "" H 9525 6000 50  0001 C CNN
	1    9525 6000
	1    0    0    -1  
$EndComp
Wire Wire Line
	9275 5500 9525 5500
Wire Wire Line
	9525 6000 9525 5900
Wire Wire Line
	9525 5600 9525 5500
Connection ~ 9525 5500
Wire Wire Line
	9525 5500 10025 5500
$Comp
L Device:C C11
U 1 1
P 2500 2050
F 0 "C11" H 2615 2096 50  0000 L CNN
F 1 "10u" H 2615 2005 50  0000 L CNN
F 2 "Capacitor_SMD:C_1210_3225Metric" H 2538 1900 50  0001 C CNN
F 3 "~" H 2500 2050 50  0001 C CNN
	1    2500 2050
	1    0    0    -1  
$EndComp
$Comp
L power:GND #PWR032
U 1 1
P 2500 2325
F 0 "#PWR032" H 2500 2075 50  0001 C CNN
F 1 "GND" H 2505 2152 50  0000 C CNN
F 2 "" H 2500 2325 50  0001 C CNN
F 3 "" H 2500 2325 50  0001 C CNN
	1    2500 2325
	1    0    0    -1  
$EndComp
Wire Wire Line
	2500 2325 2500 2200
Wire Wire Line
	2500 1900 2500 1500
Connection ~ 2500 1500
$Comp
L Device:R R10
U 1 1
P 4250 6350
F 0 "R10" H 4320 6396 50  0000 L CNN
F 1 "22k" H 4320 6305 50  0000 L CNN
F 2 "Resistor_SMD:R_0805_2012Metric" V 4180 6350 50  0001 C CNN
F 3 "~" H 4250 6350 50  0001 C CNN
	1    4250 6350
	1    0    0    -1  
$EndComp
Wire Wire Line
	4125 6725 4250 6725
Wire Wire Line
	4250 6500 4250 6725
Connection ~ 4250 6725
Wire Wire Line
	4250 6725 4975 6725
Wire Wire Line
	4250 6200 4250 5775
Wire Wire Line
	4250 5775 4700 5775
Connection ~ 4700 5775
Text GLabel 6075 2250 0    50   Input ~ 0
D9
$Comp
L Device:R R11
U 1 1
P 6475 2250
F 0 "R11" V 6268 2250 50  0000 C CNN
F 1 "1k" V 6359 2250 50  0000 C CNN
F 2 "Resistor_SMD:R_0805_2012Metric" V 6405 2250 50  0001 C CNN
F 3 "~" H 6475 2250 50  0001 C CNN
	1    6475 2250
	0    1    1    0   
$EndComp
$Comp
L Device:LED D1
U 1 1
P 6975 2250
F 0 "D1" H 6968 1995 50  0000 C CNN
F 1 "Rot" H 6968 2086 50  0000 C CNN
F 2 "LED_SMD:LED_0805_2012Metric" H 6975 2250 50  0001 C CNN
F 3 "~" H 6975 2250 50  0001 C CNN
	1    6975 2250
	-1   0    0    1   
$EndComp
$Comp
L power:GND #PWR028
U 1 1
P 7325 2500
F 0 "#PWR028" H 7325 2250 50  0001 C CNN
F 1 "GND" H 7330 2327 50  0000 C CNN
F 2 "" H 7325 2500 50  0001 C CNN
F 3 "" H 7325 2500 50  0001 C CNN
	1    7325 2500
	1    0    0    -1  
$EndComp
Wire Wire Line
	6075 2250 6325 2250
Wire Wire Line
	6625 2250 6825 2250
Wire Wire Line
	7125 2250 7325 2250
Wire Wire Line
	7325 2250 7325 2500
Wire Wire Line
	4750 6625 4975 6625
$Comp
L Connector:Conn_01x06_Female J4
U 1 1
P 9900 2500
F 0 "J4" H 9928 2476 50  0000 L CNN
F 1 "ArduProg" H 9928 2385 50  0000 L CNN
F 2 "Connector_PinHeader_2.54mm:PinHeader_1x06_P2.54mm_Vertical" H 9900 2500 50  0001 C CNN
F 3 "~" H 9900 2500 50  0001 C CNN
	1    9900 2500
	1    0    0    -1  
$EndComp
Wire Wire Line
	9700 2300 9150 2300
Wire Wire Line
	9150 2300 9150 2400
Connection ~ 9150 2400
$Comp
L Connector:Conn_01x07_Female J5
U 1 1
P 9900 3300
F 0 "J5" H 9928 3326 50  0000 L CNN
F 1 "EXT_Port2" H 9928 3235 50  0000 L CNN
F 2 "Connector_PinHeader_2.54mm:PinHeader_1x07_P2.54mm_Vertical" H 9900 3300 50  0001 C CNN
F 3 "~" H 9900 3300 50  0001 C CNN
	1    9900 3300
	1    0    0    -1  
$EndComp
Text GLabel 9500 3500 0    50   Output ~ 0
A2
Text GLabel 9500 3400 0    50   Output ~ 0
A3
Wire Wire Line
	9500 3600 9700 3600
Wire Wire Line
	9500 3500 9700 3500
Wire Wire Line
	9500 3400 9700 3400
$EndSCHEMATC
